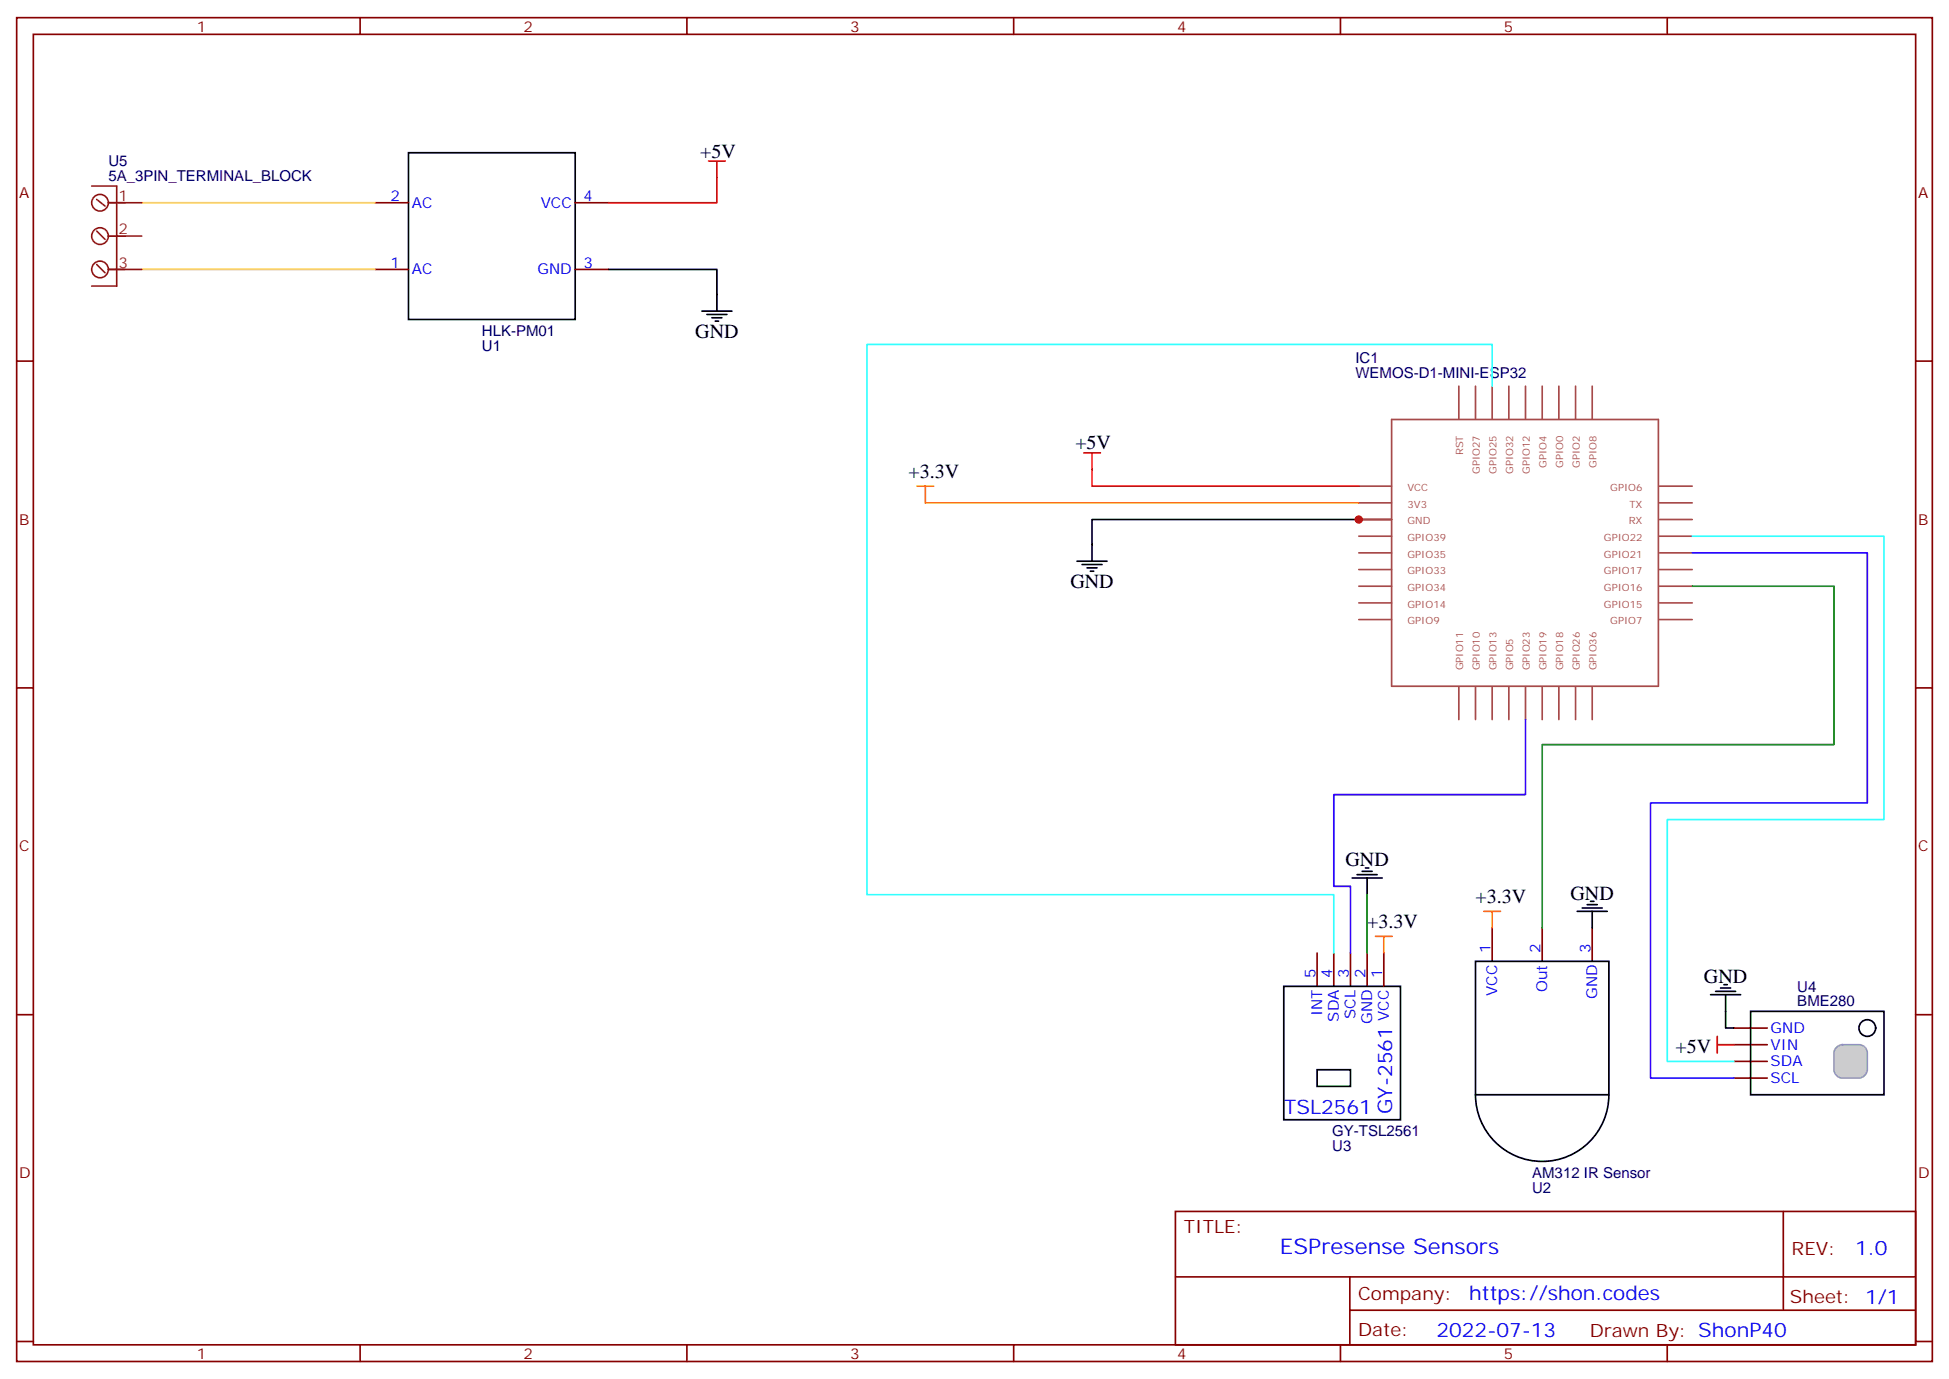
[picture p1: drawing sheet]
<svg xmlns="http://www.w3.org/2000/svg" width="412mm" height="292mm" viewBox="0 0 412 292" stroke-linecap="round" stroke-linejoin="round" font-family="sans-serif">
<g fill="none" stroke="#870000" stroke-width=".35">
<path d="M3.5 3.7h405.4v284.4h-405.4zM7.1 7.3h398.2v277.3h-398.2zM76.2 3.7v3.6M145.3 3.7v3.6M214.5 3.7v3.6M283.6 3.7v3.6M352.8 3.7v3.6M79.4 57h7M79.4 42.9h7M121.7 57h7.1M121.7 42.9h7.1M3.5 76.4h3.6"/>
<path d="M405.3 76.4h3.6M3.5 145.6h3.6M405.3 145.6h3.6M315.7 196.4v7M326.3 196.4v7M336.9 196.4v7M3.5 214.7h3.6M278.7 201.6v7.1M282.2 201.6v7.1M285.8 201.6v7.1M289.3 201.6v7.1M292.8 201.6v7.1"/>
<path d="M366.9 217.5h7M405.3 214.7h3.6M366.9 221.1h7M366.9 224.6h7M366.9 228.1h7M248.7 256.3h156.6v28.3h-156.6zM377.3 256.4v20.8M248.7 270.2h156.5M285.6 277.2h119.6M285.6 270.2v14.1M3.5 283.8h3.6M76.2 284.6v3.5"/>
<path d="M145.3 284.6v3.5M214.5 284.6v3.5M283.6 284.6v3.5M352.8 284.6v3.5M405.3 283.8h3.6"/>
</g>
<g fill="none" stroke="#a64a4a" stroke-width=".35">
<path d="M294.5 88.8h56.4v56.4h-56.4zM308.7 81.7v6.9M312.2 81.7v6.9M315.7 81.7v6.9M319.3 81.7v6.9M322.8 81.7v6.9M326.3 81.7v6.9M329.8 81.7v6.9M333.4 81.7v6.9M336.9 81.7v6.9M287.5 102.9h7M287.5 106.4h7"/>
<path d="M287.5 109.9h7M287.5 113.5h7M287.5 117h7M351.1 102.9h7M351.1 106.4h7M351.1 109.9h7M351.1 113.5h7M351.1 117h7M287.5 120.5h7M287.5 124h7M287.5 127.6h7M287.5 131.1h7"/>
<path d="M351.1 120.5h7M351.1 124h7M351.1 127.6h7M351.1 131.1h7M308.7 145.3v7M312.2 145.3v7M315.7 145.3v7M319.3 145.3v7M322.8 145.3v7M326.3 145.3v7M329.8 145.3v7M333.4 145.3v7"/>
<path d="M336.9 145.3v7"/>
</g>
<g fill="none" stroke="#000" stroke-width=".35">
<path d="M86.4 32.3h35.3v35.3h-35.3zM128.8 57h22.9v8.8M148.5 65.8h6.4M149.6 66.5h4.2M150.6 67.2h2.2M151.3 67.9h.7M227.9 118.7h6.3M229 119.5h4.2M287.5 109.9h-56.4v8.8M230 120.2h2.1M230.7 120.9h.7M271.6 208.7h24.7v28.2h-24.7z"/>
<path d="M312.2 203.4h28.2v28.2h-28.2zM370.4 214h28.2v17.6h-28.2zM278.7 226.3h7.1v3.6h-7.1zM312.2 231.6a14.1 14.1 0 0 0 14.1 14.1 14.1 14.1 0 0 0 14.1-14.1"/>
<circle cx="395.1" cy="217.5" r="1.76"/>
</g>
<path d="M30 42.9h49.4M30 57h49.4" fill="none" stroke="#fc3" stroke-width=".35"/>
<path d="M149.9 34.1h3.6M151.7 34.1v8.8h-22.9M229.3 95.8h3.5M231.1 95.8v7.1h56.4" fill="none" stroke="#f00" stroke-width=".35"/>
<path d="M388.6 221.6l1.2-.5h3.5a1.76 1.76 0 0 1 1.8 1.7v3.5a1.89 1.89 0 0 1-1.8 1.8h-3.5a1.89 1.89 0 0 1-1.7-1.8v-3.5v-.5z" fill="#ccc" stroke="#999" stroke-width=".35"/>
<path d="M194 102.9h3.6M195.8 102.9v3.5h91.7M291 198.1h3.6M292.8 198.1v3.5M314 192.8h3.5M315.7 192.8v3.6" fill="none" stroke="#f60" stroke-width=".35"/>
<path d="M358.1 124h30v33.6h-61.8v38.8M289.3 189.3v12.3" fill="none" stroke="#008700" stroke-width=".35"/>
<g fill="none" stroke="#000" stroke-width=".35">
<path d="M286.1 185.8h6.4M287.2 185.1h4.2M288.2 184.4h2.1M288.9 183.7h.7M289.3 185.8v3.5M333.7 192.8h6.4M334.8 192.1h4.2M335.8 191.4h2.2M336.5 190.7h.8M336.9 192.8v3.6M361.9 210.5h6.4M363 209.8h4.2"/>
<path d="M364.1 209.1h2.1M364.8 208.4h.7M365.1 210.5v7h1.8"/>
</g>
<path d="M358.1 117h37v52.9h-45.9v58.2h17.7M322.8 152.3v15.8h-40.6v19.4h3.6v14.1" fill="none" stroke="#30f" stroke-width=".35"/>
<path d="M315.7 81.7v-8.8h-132.3v116.4h98.8v12.3M358.1 113.5h40.5v59.9h-45.8v51.2h14.1" fill="none" stroke="#3ff" stroke-width=".35"/>
<path d="M363.4 219.3v3.5M363.4 221.1h3.5" fill="none" stroke="#f00" stroke-width=".35"/>
<g fill="none" stroke="#8c2424" stroke-width=".35">
<path d="M19.4 39.4h5.3v21.1h-5.3M20.5 42.2l1.7 1.4M20.5 48.9l1.7 1.8M20.5 56l1.7 1.7M22.9 57h7.1M22.9 42.9h7.1M22.9 50h7.1"/>
<circle cx="21.2" cy="42.9" r="1.76"/>
<circle cx="21.2" cy="57" r="1.76"/>
<circle cx="21.2" cy="50" r="1.76"/>
</g>
<circle cx="287.5" cy="109.9" r=".88" fill="#c00"/>
<text font-size="4.6" fill="#00f" x="270.8" y="265.4">ESPresense Sensors</text>
<g font-size="4.2">
<text x="148.2" y="33.4">+5V</text>
<text x="147.1" y="71.5">GND</text>
<text x="227.5" y="95.1">+5V</text>
<text x="192.3" y="101.1">+3.3V</text>
<text x="226.5" y="124.4">GND</text>
<text x="284.7" y="183.3">GND</text>
<text x="312.2" y="191.1">+3.3V</text>
<text x="332.3" y="190.4">GND</text>
<text x="289.3" y="196.4">+3.3V</text>
<text x="360.5" y="208">GND</text>
<text x="354.5" y="222.8">+5V</text>
</g>
<g font-size="4.2" fill="#00f">
<text x="271.7" y="235.8">TSL2561</text>
<text x="294.6" y="235.7" transform="rotate(-90 294.6 235.7)">GY-2561</text>
<text x="392.5" y="265.6">1.0</text>
<text x="310.9" y="275.2">https://shon.codes</text>
<text x="304" y="283">2022-07-13</text>
</g>
<g font-size="3.9" fill="#800">
<text x="250.5" y="260.9">TITLE:</text>
<text x="379.1" y="265.6">REV:</text>
<text x="287.4" y="275.1">Company:</text>
<text x="378.7" y="275.7">Sheet: 1/1</text>
<text x="287.4" y="282.8">Date:</text>
<text x="336.4" y="282.9">Drawn By: ShonP40</text>
</g>
<g font-size="3.2" fill="#800">
<text x="41.6" y="6.7">1</text>
<text x="110.8" y="6.7">2</text>
<text x="179.9" y="6.7">3</text>
<text x="249.1" y="6.7">4</text>
<text x="318.2" y="6.7">5</text>
<text x="4.1" y="41.8">A</text>
<text x="405.9" y="41.8">A</text>
<text x="4.1" y="111">B</text>
<text x="405.9" y="111">B</text>
<text x="4.1" y="180.1">C</text>
<text x="405.9" y="180.1">C</text>
<text x="4.1" y="249.3">D</text>
<text x="405.9" y="249.3">D</text>
<text x="41.6" y="287.5">1</text>
<text x="110.8" y="287.5">2</text>
<text x="179.9" y="287.5">3</text>
<text x="249.1" y="287.5">4</text>
<text x="318.2" y="287.5">5</text>
</g>
<g font-size="3.2" fill="#000080">
<text x="22.9" y="35.2">U5</text>
<text x="22.9" y="38.3">5A_3PIN_TERMINAL_BLOCK</text>
<text x="102" y="71.1">HLK-PM01</text>
<text x="102" y="74.2">U1</text>
<text x="286.8" y="76.8">IC1</text>
<text x="286.8" y="79.9">WEMOS-D1-MINI-ESP32</text>
<text x="380.3" y="209.8">U4</text>
<text x="380.3" y="212.9">BME280</text>
<text x="281.9" y="240.5">GY-TSL2561</text>
<text x="281.9" y="243.6">U3</text>
<text x="324.2" y="249.3">AM312 IR Sensor</text>
<text x="324.2" y="252.4">U2</text>
</g>
<g font-size="3.2" fill="#8d2323">
<text x="25" y="42.5">1</text>
<text x="25" y="49.6">2</text>
<text x="25" y="56.7">3</text>
</g>
<g font-size="3.2" fill="#00f">
<text x="82.6" y="42.5">2</text>
<text x="87.1" y="44">AC</text>
<text x="114.4" y="44">VCC</text>
<text x="123.5" y="42.5">4</text>
<text x="82.6" y="56.7">1</text>
<text x="87.1" y="58.1">AC</text>
<text x="113.7" y="58.1">GND</text>
<text x="123.5" y="56.7">3</text>
<text x="315.4" y="201.6" transform="rotate(-90 315.4 201.6)">1</text>
<text x="326" y="201.6" transform="rotate(-90 326 201.6)">2</text>
<text x="336.5" y="201.6" transform="rotate(-90 336.5 201.6)">3</text>
<text x="278.3" y="206.9" transform="rotate(-90 278.3 206.9)">5</text>
<text x="281.9" y="206.9" transform="rotate(-90 281.9 206.9)">4</text>
<text x="285.4" y="206.9" transform="rotate(-90 285.4 206.9)">3</text>
<text x="288.9" y="206.9" transform="rotate(-90 288.9 206.9)">2</text>
<text x="292.5" y="206.9" transform="rotate(-90 292.5 206.9)">1</text>
<text x="327.4" y="209.9" transform="rotate(-90 327.4 209.9)">Out</text>
<text x="279.8" y="215.1" transform="rotate(-90 279.8 215.1)">INT</text>
<text x="286.8" y="215.6" transform="rotate(-90 286.8 215.6)">SCL</text>
<text x="316.8" y="210.7" transform="rotate(-90 316.8 210.7)">VCC</text>
<text x="338" y="211.4" transform="rotate(-90 338 211.4)">GND</text>
<text x="283.3" y="216.2" transform="rotate(-90 283.3 216.2)">SDA</text>
<text x="290.3" y="216.7" transform="rotate(-90 290.3 216.7)">GND</text>
<text x="293.9" y="216" transform="rotate(-90 293.9 216)">VCC</text>
<text x="374.6" y="218.6">GND</text>
<text x="374.6" y="222.1">VIN</text>
<text x="374.6" y="225.6">SDA</text>
<text x="374.6" y="229.2">SCL</text>
</g>
<g font-size="2.1" fill="#a54b4b">
<text x="309.6" y="96.3" transform="rotate(-90 309.6 96.3)">RST</text>
<text x="313.1" y="100.3" transform="rotate(-90 313.1 100.3)">GPIO27</text>
<text x="316.7" y="100.3" transform="rotate(-90 316.7 100.3)">GPIO25</text>
<text x="320.2" y="100.3" transform="rotate(-90 320.2 100.3)">GPIO32</text>
<text x="323.7" y="100.3" transform="rotate(-90 323.7 100.3)">GPIO12</text>
<text x="327.3" y="98.9" transform="rotate(-90 327.3 98.9)">GPIO4</text>
<text x="330.8" y="98.9" transform="rotate(-90 330.8 98.9)">GPIO0</text>
<text x="334.3" y="98.9" transform="rotate(-90 334.3 98.9)">GPIO2</text>
<text x="337.8" y="98.9" transform="rotate(-90 337.8 98.9)">GPIO8</text>
<text x="297.8" y="103.9">VCC</text>
<text x="297.8" y="107.4">3V3</text>
<text x="340.7" y="103.9">GPIO6</text>
<text x="344.8" y="107.4">TX</text>
<text x="297.8" y="111">GND</text>
<text x="344.6" y="111">RX</text>
<text x="297.8" y="114.5">GPIO39</text>
<text x="297.8" y="118">GPIO35</text>
<text x="339.4" y="118">GPIO21</text>
<text x="339.4" y="114.5">GPIO22</text>
<text x="297.8" y="121.5">GPIO33</text>
<text x="297.8" y="125.1">GPIO34</text>
<text x="339.4" y="125.1">GPIO16</text>
<text x="339.4" y="121.5">GPIO17</text>
<text x="297.8" y="128.6">GPIO14</text>
<text x="339.4" y="128.6">GPIO15</text>
<text x="297.8" y="132.1">GPIO9</text>
<text x="340.7" y="132.1">GPIO7</text>
<text x="309.6" y="141.8" transform="rotate(-90 309.6 141.8)">GPIO11</text>
<text x="313.1" y="141.8" transform="rotate(-90 313.1 141.8)">GPIO10</text>
<text x="316.7" y="141.8" transform="rotate(-90 316.7 141.8)">GPIO13</text>
<text x="320.2" y="141.8" transform="rotate(-90 320.2 141.8)">GPIO5</text>
<text x="323.7" y="141.8" transform="rotate(-90 323.7 141.8)">GPIO23</text>
<text x="327.3" y="141.8" transform="rotate(-90 327.3 141.8)">GPIO19</text>
<text x="330.8" y="141.8" transform="rotate(-90 330.8 141.8)">GPIO18</text>
<text x="334.3" y="141.8" transform="rotate(-90 334.3 141.8)">GPIO26</text>
<text x="337.8" y="141.8" transform="rotate(-90 337.8 141.8)">GPIO36</text>
</g>
</svg>
